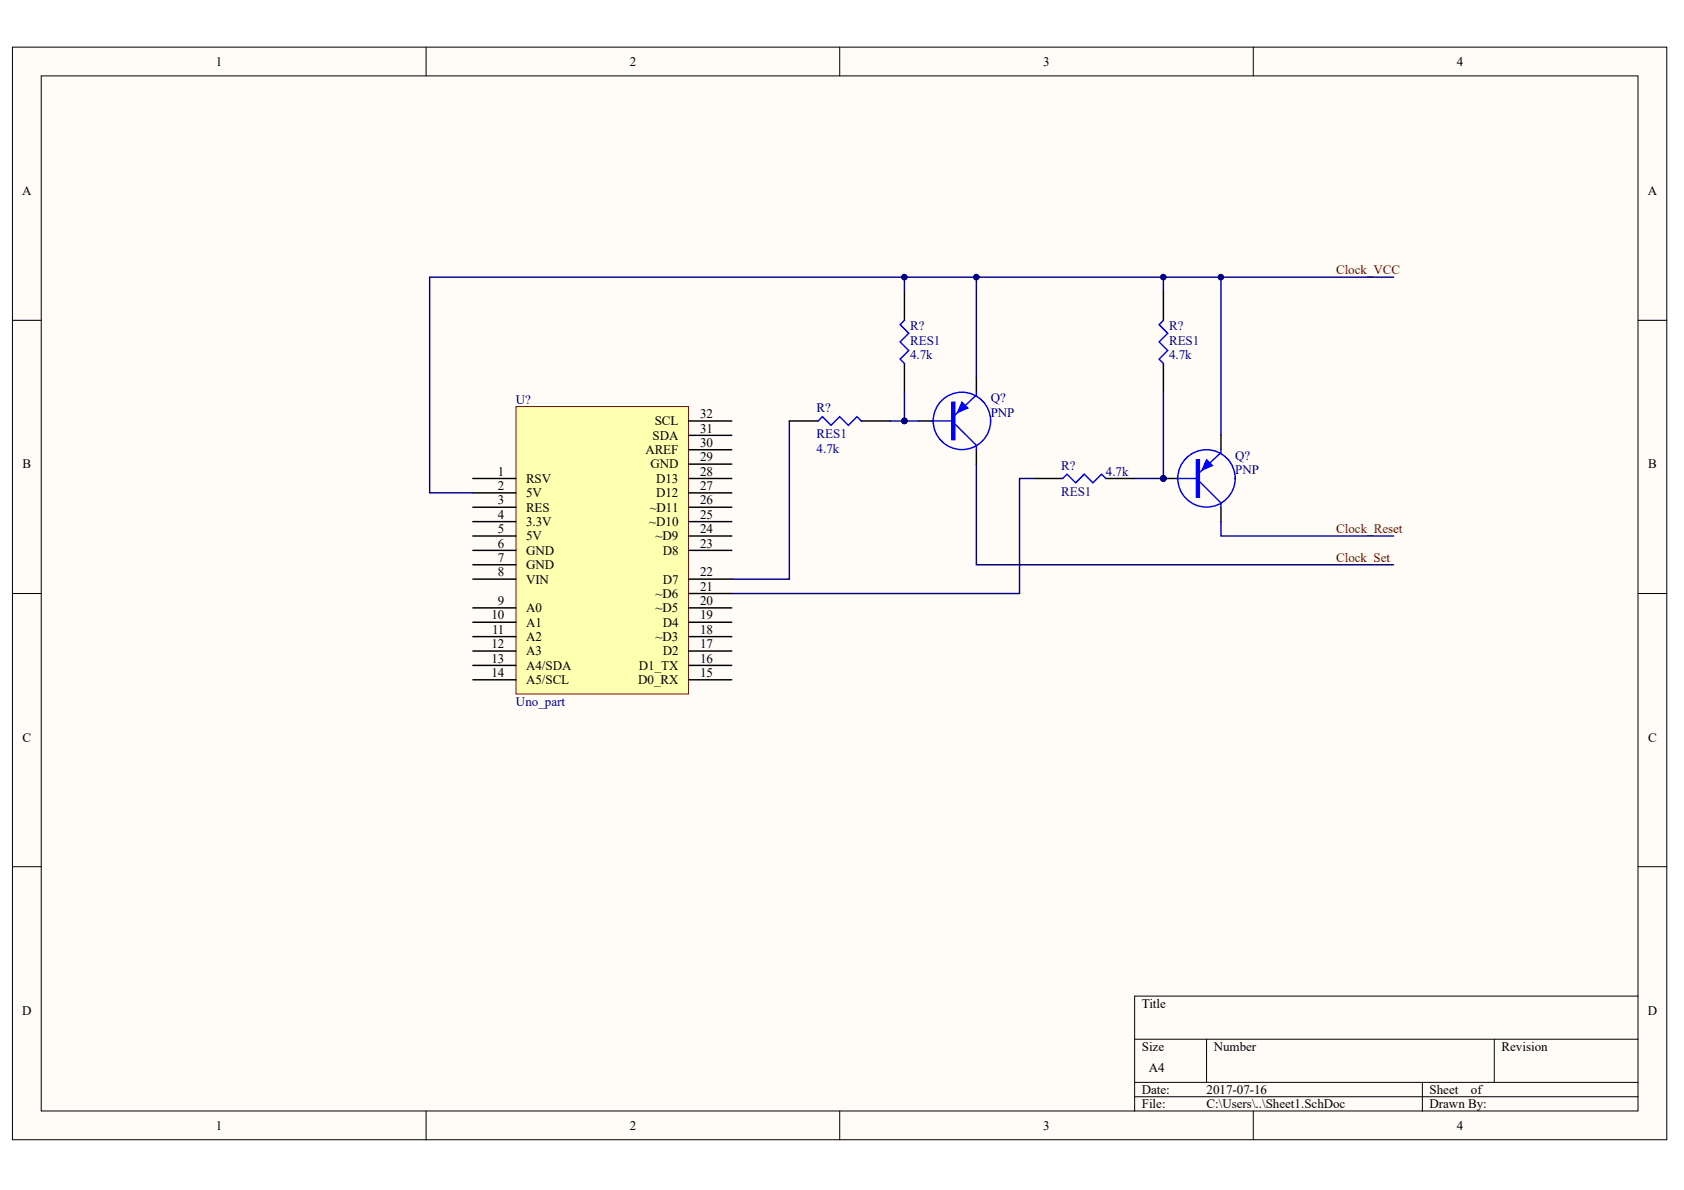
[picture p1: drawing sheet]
<svg xmlns="http://www.w3.org/2000/svg" width="297mm" height="210mm" viewBox="0 0 297 210" stroke-linecap="round" stroke-linejoin="round" font-family="sans-serif">
<g fill="#fffcf8" stroke="#000" stroke-width=".18">
<path d="M2.2 8.3h291.8v192.7h-291.8z"/>
<path d="M7.3 13.4h281.6v182.6h-281.6z"/>
</g>
<g fill="none" stroke="#000" stroke-width=".18">
<path d="M75.2 8.3v5.1M148.1 8.3v5.1M221.1 8.3v5.1M2.2 56.5h5.1M289 56.5h5M2.2 104.7h5.1M289 104.7h5M2.2 152.9h5.1M289 152.9h5M289 175.7h-88.9v20.3M75.2 196v5.1M148.1 196v5.1"/>
<path d="M200.1 183.3h88.9M200.1 190.9h88.9M200.1 193.5h88.9M212.8 183.3v7.6M221.1 196v5.1M250.9 190.9v5.1M263.6 183.3v7.6"/>
</g>
<path d="M91 71.7h30.4v50.7h-30.4z" fill="#ffffb0" stroke="#800000" stroke-width=".18"/>
<g fill="none" stroke="#000" stroke-width=".25">
<path d="M159.5 51.4v5.1M205.2 51.4v5.1M121.5 79.3h7.6M121.5 76.8h7.6M121.5 74.3h7.6M139.2 74.3h5.1M151.9 74.3h5.1M159.5 64.1v5.1M162.1 74.3h2.5M172.2 66.6v2.6M172.2 79.3v2.6M205.2 64.1v5.1"/>
<path d="M215.4 76.8v2.5M83.4 84.4h7.6M83.4 86.9h7.6M83.4 89.5h7.6M83.4 92h7.6M83.4 94.5h7.6M83.4 97.1h7.6M83.4 99.6h7.6M121.5 84.4h7.6M121.5 86.9h7.6M121.5 89.5h7.6M121.5 92h7.6"/>
<path d="M121.5 94.5h7.6M121.5 97.1h7.6M121.5 81.9h7.6M182.4 84.4h5M195.1 84.4h5M215.4 89.5v2.5M83.4 102.2h7.6M83.4 107.2h7.6M83.4 109.8h7.6M83.4 112.3h7.6M83.4 114.8h7.6M83.4 117.4h7.6"/>
<path d="M83.4 119.9h7.6M121.5 102.2h7.6M121.5 107.2h7.6M121.5 109.8h7.6M121.5 112.3h7.6M121.5 114.8h7.6M121.5 117.4h7.6M121.5 119.9h7.6M121.5 104.7h7.6"/>
</g>
<g fill="none" stroke="#00f" stroke-width=".25">
<path d="M159.5 56.5l-.7 .8 1.5 1.5-1.5 1.5 1.5 1.5-1.5 1.6 .7 .7M205.2 56.5l-.8 .8 1.6 1.5-1.6 1.5 1.6 1.5-1.6 1.6 .8 .7M144.3 74.3l.8-.8 1.5 1.5 1.5-1.5 1.5 1.5 1.6-1.5 .7 .8M164.4 74.3h3.5M168.4 74.8l3.8 3.8v.7M172.2 69.2v.5l-3.8 3.5M215.4 79.3v.5l-3.8 3.6M187.4 84.4l.8-.8 1.5 1.6 1.6-1.6 1.5 1.6 1.5-1.6 .8 .8M207.5 84.4h3.5M211.6 84.9l3.8 3.8v.8"/>
<circle cx="169.7" cy="74.2" r="5.1"/>
<circle cx="212.8" cy="84.4" r="5.1"/>
</g>
<g fill="#00f" stroke="#00f" stroke-width=".25">
<path d="M169.7 71l1 1-1.8 .7z"/>
<path d="M212.8 81.1l1 1-1.7 .8z"/>
<path d="M167.9 71h.5v6.6h-.5z" fill-rule="evenodd"/>
<path d="M211 81.1h.6v6.6h-.6z" fill-rule="evenodd"/>
</g>
<path d="M159.5 48.9v2.5M172.2 48.9v17.7M205.2 48.9v2.5M215.4 48.9v27.9M245.8 48.9h-170v38h7.6M139.2 74.3v27.9h-10.1M157 74.3h2.5M159.5 69.2v5.1h2.6M205.2 69.2v15.2h-5.1M172.2 81.9v17.7h73.6M182.4 84.4h-2.6v20.3h-50.7M215.4 92v2.5h30.4" fill="none" stroke="#000080" stroke-width=".25"/>
<g fill="#000080" stroke="#000080" stroke-width=".18">
<circle cx="172.2" cy="48.9" r=".49"/>
<circle cx="159.5" cy="48.9" r=".49"/>
<circle cx="159.5" cy="74.2" r=".49"/>
<circle cx="205.2" cy="48.9" r=".49"/>
<circle cx="215.3" cy="48.9" r=".49"/>
</g>
<g font-size="2.3">
<text x="38.1" y="11.6">1</text>
<text x="111.1" y="11.6">2</text>
<text x="184" y="11.6">3</text>
<text x="257" y="11.6">4</text>
<text x="3.9" y="34.5">A</text>
<text x="290.7" y="34.5">A</text>
<text x="115.1" y="77.6">SDA</text>
<text x="115.5" y="75">SCL</text>
<text x="123.5" y="76.3">31</text>
<text x="123.5" y="73.8">32</text>
<text x="4" y="82.6">B</text>
<text x="87.8" y="83.9">1</text>
<text x="113.8" y="80.1">AREF</text>
<text x="114.7" y="82.6">GND</text>
<text x="123.5" y="83.9">28</text>
<text x="123.5" y="81.4">29</text>
<text x="123.5" y="78.8">30</text>
<text x="290.7" y="82.6">B</text>
<text x="87.8" y="86.4">2</text>
<text x="87.8" y="89">3</text>
<text x="92.8" y="85.2">RSV</text>
<text x="92.8" y="87.7">5V</text>
<text x="115.7" y="87.7">D12</text>
<text x="115.7" y="85.2">D13</text>
<text x="123.5" y="89">26</text>
<text x="123.5" y="86.4">27</text>
<text x="87.8" y="91.5">4</text>
<text x="87.8" y="94.1">5</text>
<text x="92.8" y="90.3">RES</text>
<text x="92.8" y="92.8">3.3V</text>
<text x="92.8" y="95.3">5V</text>
<text x="114.5" y="92.8">~D10</text>
<text x="114.6" y="90.3">~D11</text>
<text x="115.7" y="95.3">~D9</text>
<text x="123.5" y="94.1">24</text>
<text x="123.5" y="91.5">25</text>
<text x="87.8" y="96.6">6</text>
<text x="87.8" y="99.1">7</text>
<text x="87.8" y="101.6">8</text>
<text x="92.8" y="97.9">GND</text>
<text x="92.8" y="100.4">GND</text>
<text x="116.9" y="97.9">D8</text>
<text x="123.5" y="101.6">22</text>
<text x="123.5" y="96.6">23</text>
<text x="87.8" y="106.7">9</text>
<text x="92.8" y="102.9">VIN</text>
<text x="115.7" y="105.5">~D6</text>
<text x="116.9" y="102.9">D7</text>
<text x="123.5" y="106.7">20</text>
<text x="123.5" y="104.2">21</text>
<text x="86.7" y="109.3">10</text>
<text x="86.8" y="111.8">11</text>
<text x="92.8" y="108">A0</text>
<text x="92.8" y="110.5">A1</text>
<text x="92.8" y="113.1">A2</text>
<text x="115.7" y="113.1">~D3</text>
<text x="115.7" y="108">~D5</text>
<text x="116.9" y="110.5">D4</text>
<text x="123.5" y="111.8">18</text>
<text x="123.5" y="109.3">19</text>
<text x="86.7" y="114.3">12</text>
<text x="86.7" y="116.9">13</text>
<text x="86.7" y="119.4">14</text>
<text x="92.8" y="115.6">A3</text>
<text x="92.8" y="118.2">A4/SDA</text>
<text x="112.7" y="118.2">D1_TX</text>
<text x="116.9" y="115.6">D2</text>
<text x="123.5" y="119.4">15</text>
<text x="123.5" y="116.9">16</text>
<text x="123.5" y="114.3">17</text>
<text x="92.8" y="120.7">A5/SCL</text>
<text x="112.6" y="120.7">D0_RX</text>
<text x="4" y="130.8">C</text>
<text x="290.7" y="130.8">C</text>
<text x="3.9" y="179">D</text>
<text x="201.4" y="177.7">Title</text>
<text x="290.7" y="179">D</text>
<text x="201.4" y="185.3">Size</text>
<text x="214.1" y="185.3">Number</text>
<text x="264.9" y="185.3">Revision</text>
<text x="202.7" y="189.2">A4</text>
<text x="201.4" y="193">Date:</text>
<text x="201.4" y="195.5">File:</text>
<text x="212.8" y="193">2017-07-16</text>
<text x="212.8" y="195.5">C:\Users\..\Sheet1.SchDoc</text>
<text x="252.2" y="193">Sheet</text>
<text x="252.2" y="195.5">Drawn By:</text>
<text x="259.5" y="193">of</text>
<text x="38.1" y="199.3">1</text>
<text x="111.1" y="199.3">2</text>
<text x="184" y="199.3">3</text>
<text x="257" y="199.3">4</text>
</g>
<g font-size="2.3" fill="#800000">
<text x="235.7" y="48.4">Clock_VCC</text>
<text x="235.7" y="94.1">Clock_Reset</text>
<text x="235.7" y="99.1">Clock_Set</text>
</g>
<g font-size="2.3" fill="#000080">
<text x="160.5" y="58.3">R?</text>
<text x="206.2" y="58.3">R?</text>
<text x="160.5" y="63.4">4.7k</text>
<text x="160.5" y="60.8">RES1</text>
<text x="206.2" y="63.4">4.7k</text>
<text x="206.2" y="60.8">RES1</text>
<text x="91" y="71.2">U?</text>
<text x="174.8" y="71">Q?</text>
<text x="144.1" y="72.7">R?</text>
<text x="144.1" y="77.3">RES1</text>
<text x="174.8" y="73.5">PNP</text>
<text x="144.1" y="79.8">4.7k</text>
<text x="187.2" y="82.9">R?</text>
<text x="195.1" y="83.9">4.7k</text>
<text x="217.9" y="81.1">Q?</text>
<text x="217.9" y="83.6">PNP</text>
<text x="187.2" y="87.4">RES1</text>
<text x="91" y="124.5">Uno_part</text>
</g>
<text font-size="1.8" fill="#000080" x="205" y="84.8">PIQ?02</text>
</svg>
